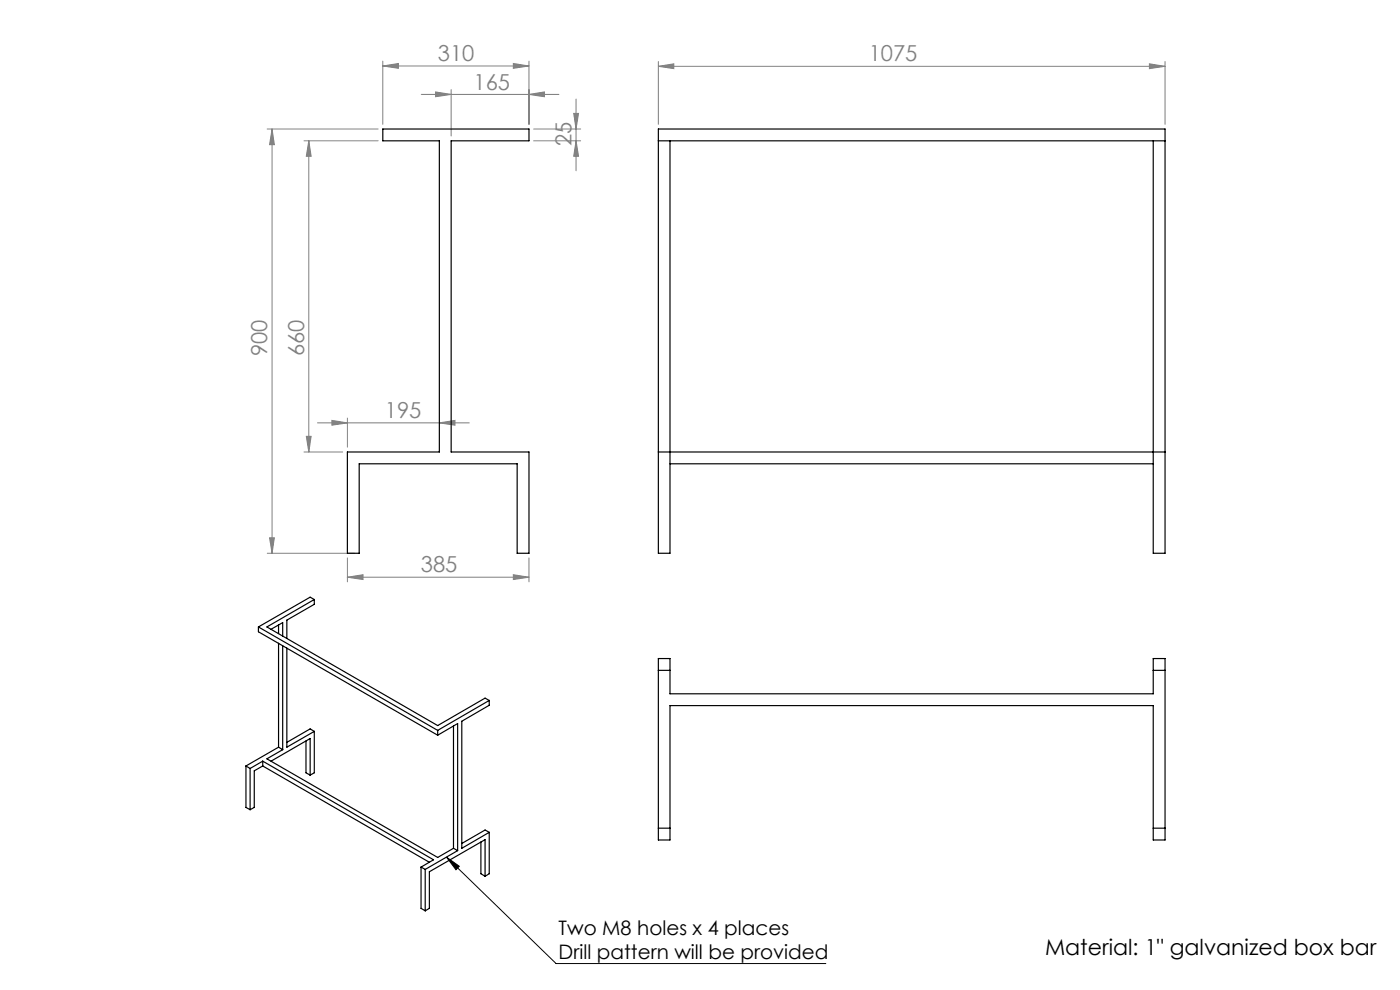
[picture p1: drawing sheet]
<svg xmlns="http://www.w3.org/2000/svg" width="297mm" height="210mm" viewBox="0 0 297 210" stroke-linecap="round" stroke-linejoin="round" font-family="sans-serif">
<path d="M94.7 181.8l2.7 2-.7 .7zM94.7 181.8l23.3 22.6h57.2" fill="none" stroke="#000" stroke-width=".21"/>
<g fill="none" stroke="#808080" stroke-width=".21">
<path d="M81.2 14l3.3-.5v1zM81.2 13v13.4M81.2 14h31M92.4 19.5l3.3 .5-3.3 .5zM95.7 19v9.8M108.9 13.5l3.3 .5-3.3 .5zM112.2 13v13.4M139.7 14.1l3.2-.6v1.1zM139.7 13v13.4M139.7 14.1h107.5M243.8 13.5l3.4 .6-3.4 .5zM247.2 13v13.4"/>
<path d="M56.7 27.4h23.5M57.7 27.4v90M57.7 27.4l.5 3.3h-1zM64.5 29.9h15.7M65.5 29.9v66M65.5 29.9l.5 3.3h-1zM89.4 20h29.2M112.2 20l3.3-.5v1zM113.2 27.4h10M113.2 29.9h10M121.7 24.1h1l-.5 3.3zM122.2 21v15.2"/>
<path d="M122.2 29.9l.5 3.3h-1zM64.5 95.9h8.2M65 92.6h1l-.5 3.3zM67.3 89.7h32.3M70.4 89.2l3.3 .5-3.3 .5zM73.7 88.7v6.2M93.2 89.7l3.3-.5v1zM56.7 117.4h18.5M57.2 114.1h1l-.5 3.3zM73.7 118.3v5.1M112.2 118.3v5.1M73.7 122.4l3.3-.5v1z"/>
<path d="M73.7 122.4h38.5M108.9 121.9l3.3 .5-3.3 .5z"/>
</g>
<path d="M94.7 181.8l2.7 2-.7 .7z" fill="#000"/>
<g fill="#808080">
<path d="M139.7 14.1l3.2-.6v1.1zM243.8 13.5l3.4 .6-3.4 .5zM81.2 14l3.3-.5v1zM108.9 13.5l3.3 .5-3.3 .5zM92.4 19.5l3.3 .5-3.3 .5zM112.2 20l3.3-.5v1zM70.4 89.2l3.3 .5-3.3 .5zM93.2 89.7l3.3-.5v1zM73.7 122.4l3.3-.5v1zM108.9 121.9l3.3 .5-3.3 .5z"/>
<path d="M57.7 27.4l.5 3.3h-1zM57.2 114.1h1l-.5 3.3zM65.5 29.9l.5 3.3h-1zM65 92.6h1l-.5 3.3zM121.7 24.1h1l-.5 3.3zM122.2 29.9l.5 3.3h-1z"/>
</g>
<g fill="none" stroke="#000" stroke-width=".25">
<path d="M81.2 27.4h31v2.5h-16.5v66h16.5v21.5h-2.5v-19h-33.5v19h-2.5v-21.5h19.5v-66h-12zM139.7 29.9h107.5M142.1 29.9v87.5h-2.4v-90h107.5v90h-2.5v-87.5M139.7 95.9h107.5M142.1 98.4h102.6M54.8 133v1l38.1 22M54.8 133l38.1 21.9M57.5 133.5l2.5-1.4v2.8M59.1 132.6v1.8M59.1 136.4v22.1M60 137v22M60.9 137.5v21l5.8-3.4"/>
<path d="M66.7 127.2l-10.1 5.8 36.3 20.9 10-5.8 .9 .5M66.7 127.2l-.9-.5-11 6.3M66.7 127.2v1l-5.8 3.3v3.9M139.7 139.7h2.4v7.5h102.6v-7.5h2.5v38.5h-2.5v-28.5h-102.6v28.5h-2.4zM59.1 158.5l-6.9 4M59.1 158.5l.9 .5M60 159l-3.4 2 36.3 20.9 3.3-2M64.9 157.2v6.7l.9 .5M66.7 155.1v8.8l-.9 .5M66.7 155.1l-.9-.5-4.9 2.9M92.9 156l4.2-2.5v26.9M92.9 154.9v1.1"/>
<path d="M96.2 154v25.9M103.8 148.6l-10.9 6.3M103.8 148.6v1l-5.8 3.4v26.9l5.8-3.3M139.7 142.2h2.4M244.7 142.2h2.5M52.2 162.5l.9 .5M52.2 162.5v8.8l.9 .5M53.1 163v8.8M55.7 161.5l36.3 20.9-2.7 1.5M55.7 161.5l-2.6 1.5M55.7 161.5v1M55.7 162.5l35.4 20.4"/>
<path d="M55.7 162.5l-1.8 1v7.8l-.8 .5M57.5 161.5l8.3-4.8v7.7M96.2 179.9l.9 .5M102 178.6v6.7l.9 .6M103.8 176.6v8.7l-.9 .6M103.8 176.6l-.9-.5-4.9 2.8M139.7 175.7h2.4M244.7 175.7h2.5M89.3 183.9v8.8l.9 .5M89.3 183.9l.9 .5M90.2 184.4v8.8M97.1 180.4l-6.9 4"/>
<path d="M102.9 185.9v-7.8l-11.8 6.8v7.8l-.9 .5"/>
</g>
<g font-size="4.7" fill="#808080">
<text x="92.9" y="13">310</text>
<text x="184.3" y="13">1075</text>
<text x="100.5" y="19">165</text>
<text x="121.2" y="31" transform="rotate(-90 121.2 31)">25</text>
<text x="56.7" y="75.6" transform="rotate(-90 56.7 75.6)">900</text>
<text x="64.5" y="75.6" transform="rotate(-90 64.5 75.6)">660</text>
<text x="81.6" y="88.7">195</text>
<text x="89.3" y="121.4">385</text>
</g>
<text font-size="4.7" x="221.7" y="202.6">Material: 1&quot; galvanized box bar</text>
<g font-size="4.2">
<text x="118.5" y="198.2">Two M8 holes x 4 places</text>
<text x="118.5" y="203.5">Drill pattern will be provided</text>
</g>
</svg>
